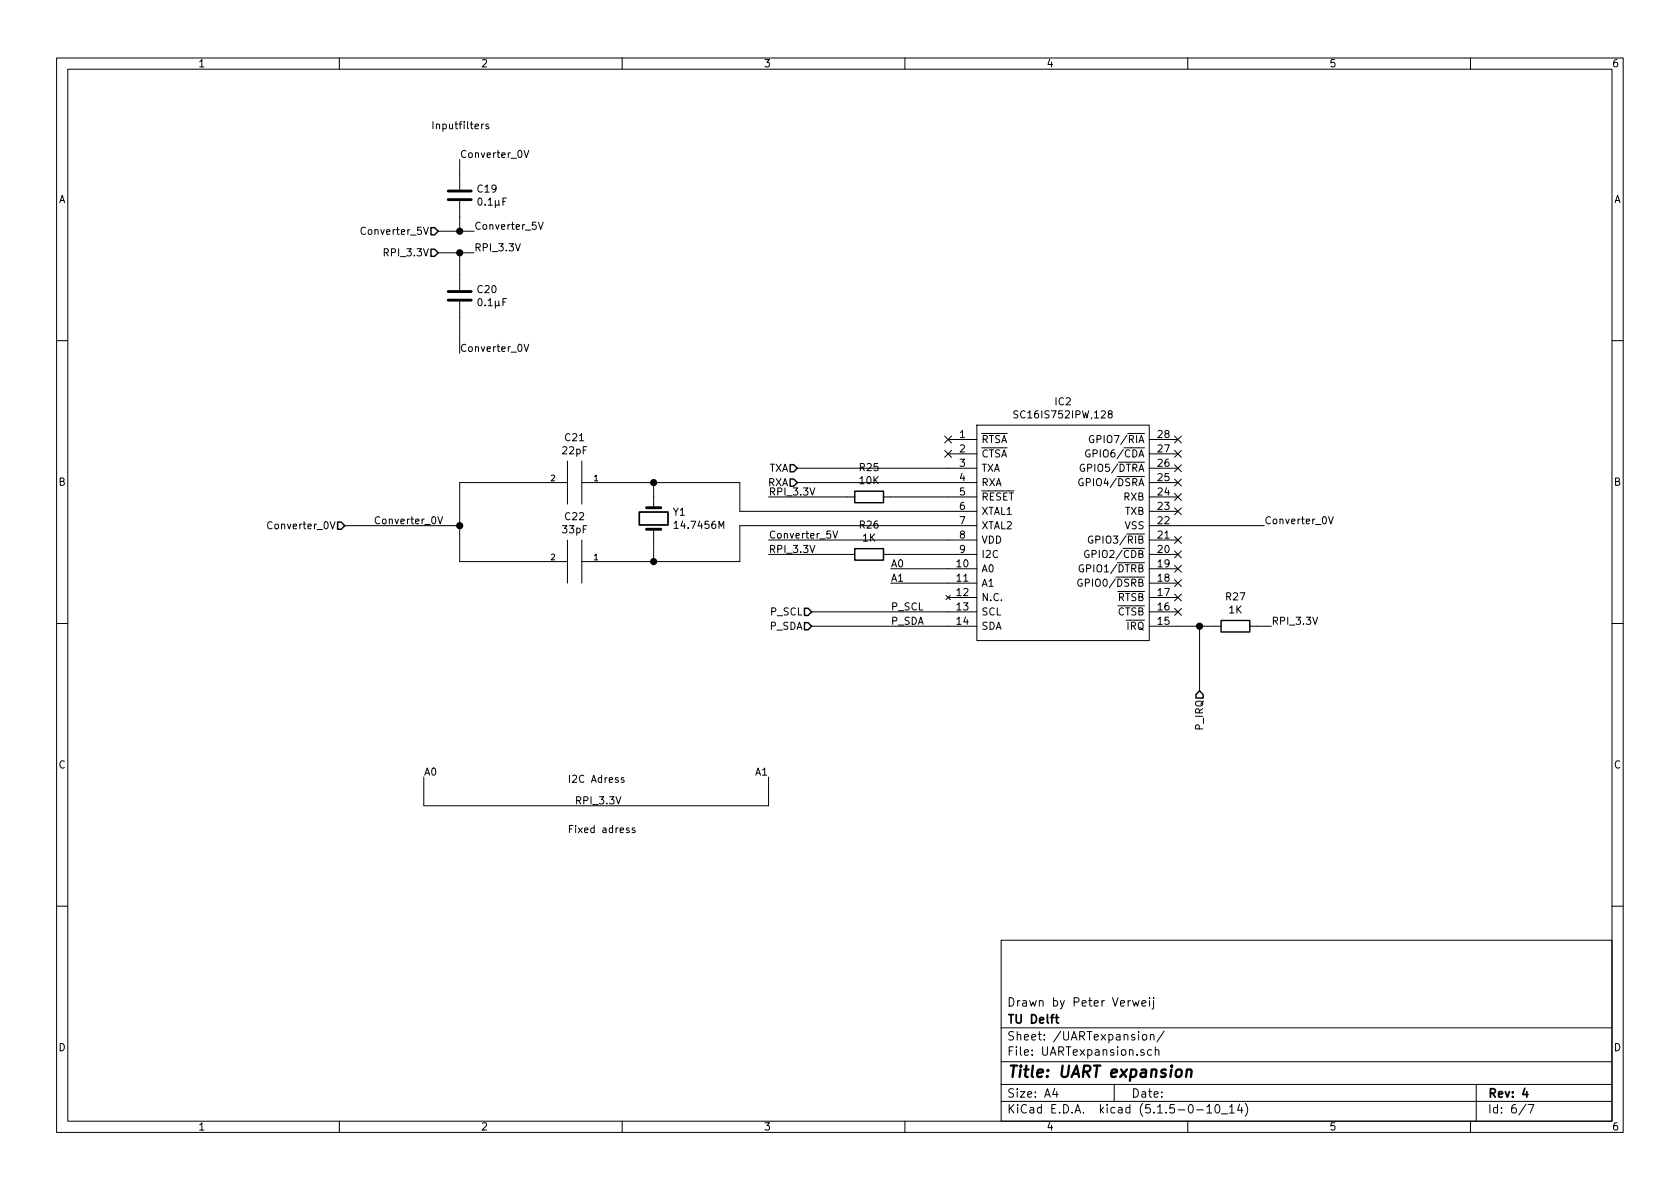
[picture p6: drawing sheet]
EESchema Schematic File Version 4
EELAYER 30 0
EELAYER END
$Descr A4 11693 8268
encoding utf-8
Sheet 6 7
Title "UART expansion"
Date ""
Rev "4"
Comp "TU Delft"
Comment1 "Drawn by Peter Verweij"
Comment2 ""
Comment3 ""
Comment4 ""
$EndDescr
$Comp
L Symbols_GNSS_project:SC16IS752IPW,128 IC?
U 1 1
P 6600 3050
AR Path="/5FDDD768" Ref="IC?"  Part="1" 
AR Path="/5FDD7380/5FDDD768" Ref="IC2"  Part="1" 
F 0 "IC2" H 7400 3315 50  0000 C CNN
F 1 "SC16IS752IPW,128" H 7400 3224 50  0000 C CNN
F 2 "Footprints GNSS project:SOP65P640X110-28N" H 8050 3150 50  0001 L CNN
F 3 "http://www.nxp.com/docs/en/data-sheet/SC16IS752_SC16IS762.pdf" H 8050 3050 50  0001 L CNN
F 4 "NXP - SC16IS752IPW,128 - UART, 2-CH, 5MBPS, TSSOP-28" H 8050 2950 50  0001 L CNN "Description"
F 5 "1.1" H 8050 2850 50  0001 L CNN "Height"
F 6 "NXP" H 8050 2750 50  0001 L CNN "Manufacturer_Name"
F 7 "SC16IS752IPW,128" H 8050 2650 50  0001 L CNN "Manufacturer_Part_Number"
F 8 "SC16IS752IPW,128" H 8050 2550 50  0001 L CNN "Arrow Part Number"
F 9 "https://www.arrow.com/en/products/sc16is752ipw128/nxp-semiconductors" H 8050 2450 50  0001 L CNN "Arrow Price/Stock"
F 10 "771-SC16IS752IPW128" H 8050 2350 50  0001 L CNN "Mouser Part Number"
F 11 "https://www.mouser.co.uk/ProductDetail/NXP-Semiconductors/SC16IS752IPW128?qs=LOCUfHb8d9v7wpE3sjSnQA%3D%3D" H 8050 2250 50  0001 L CNN "Mouser Price/Stock"
F 12 "I2C to UART IC" H 6600 3050 50  0001 C CNN "Description/Value"
F 13 "SMD" H 6600 3050 50  0001 C CNN "Type"
F 14 "" H 6600 3050 50  0001 C CNN "JLCPCB"
F 15 "" H 6600 3050 50  0001 C CNN "LCSC"
F 16 "TSSOP28" H 6600 3050 50  0001 C CNN "Footprint type"
	1    6600 3050
	1    0    0    -1  
$EndComp
Text Label 6200 4250 0    50   ~ 0
P_SCL
Text Label 6200 4350 0    50   ~ 0
P_SDA
$Comp
L pspice:CAP C?
U 1 1
P 4000 3350
AR Path="/5FDDD799" Ref="C?"  Part="1" 
AR Path="/5FDD7380/5FDDD799" Ref="C21"  Part="1" 
F 0 "C21" V 3685 3350 50  0000 C CNN
F 1 "22pF" V 3776 3350 50  0000 C CNN
F 2 "Capacitor_SMD:C_0603_1608Metric" H 4000 3350 50  0001 C CNN
F 3 "~" H 4000 3350 50  0001 C CNN
F 4 "SMD 22pF capacitor" H 4000 3350 50  0001 C CNN "Description/Value"
F 5 "AVX" H 4000 3350 50  0001 C CNN "Manufacturer_Name"
F 6 "06035A220JAT4A" H 4000 3350 50  0001 C CNN "Manufacturer_Part_Number"
F 7 "SMD" H 4000 3350 50  0001 C CNN "Type"
F 8 "0603Inch 1608Metric" H 4000 3350 50  0001 C CNN "Footprint type"
	1    4000 3350
	0    1    1    0   
$EndComp
$Comp
L pspice:CAP C?
U 1 1
P 4000 3900
AR Path="/5FDDD79F" Ref="C?"  Part="1" 
AR Path="/5FDD7380/5FDDD79F" Ref="C22"  Part="1" 
F 0 "C22" V 3685 3900 50  0000 C CNN
F 1 "33pF" V 3776 3900 50  0000 C CNN
F 2 "Capacitor_SMD:C_0603_1608Metric" H 4000 3900 50  0001 C CNN
F 3 "~" H 4000 3900 50  0001 C CNN
F 4 "SMD 33pF capacitor" H 4000 3900 50  0001 C CNN "Description/Value"
F 5 "AVX" H 4000 3900 50  0001 C CNN "Manufacturer_Name"
F 6 "0603YA330F4T2A" H 4000 3900 50  0001 C CNN "Manufacturer_Part_Number"
F 7 "SMD" H 4000 3900 50  0001 C CNN "Type"
F 8 "0603Inch 1608Metric" H 4000 3900 50  0001 C CNN "Footprint type"
	1    4000 3900
	0    1    1    0   
$EndComp
$Comp
L Device:Crystal Y?
U 1 1
P 4550 3600
AR Path="/5FDDD7A5" Ref="Y?"  Part="1" 
AR Path="/5FDD7380/5FDDD7A5" Ref="Y1"  Part="1" 
F 0 "Y1" V 4504 3731 50  0000 L CNN
F 1 "14.7456M" V 4595 3731 50  0000 L CNN
F 2 "Crystal:Crystal_HC49-4H_Vertical" H 4550 3600 50  0001 C CNN
F 3 "~" H 4550 3600 50  0001 C CNN
F 4 "IQD" H 4550 3600 50  0001 C CNN "Manufacturer_Name"
F 5 "LFXTAL003224" H 4550 3600 50  0001 C CNN "Manufacturer_Part_Number"
F 6 "14.7456Mhz crystal" H 4550 3600 50  0001 C CNN "Description/Value"
F 7 "Thru-Hole" H 4550 3600 50  0001 C CNN "Type"
F 8 "HC49-4H " H 4550 3600 50  0001 C CNN "Footprint type"
	1    4550 3600
	0    1    1    0   
$EndComp
Wire Wire Line
	3200 3350 3750 3350
Wire Wire Line
	3200 3900 3750 3900
Wire Wire Line
	4250 3900 4550 3900
Wire Wire Line
	4550 3900 4550 3750
Wire Wire Line
	6600 3650 5150 3650
Wire Wire Line
	5150 3650 5150 3900
Wire Wire Line
	5150 3900 4550 3900
Connection ~ 4550 3900
Wire Wire Line
	4550 3450 4550 3350
Wire Wire Line
	4550 3350 4250 3350
Wire Wire Line
	4550 3350 5150 3350
Wire Wire Line
	5150 3350 5150 3550
Wire Wire Line
	5150 3550 6600 3550
Connection ~ 4550 3350
$Comp
L Device:R R?
U 1 1
P 6050 3450
AR Path="/5FDDD7D4" Ref="R?"  Part="1" 
AR Path="/5FDD7380/5FDDD7D4" Ref="R25"  Part="1" 
F 0 "R25" V 5843 3450 50  0000 C CNN
F 1 "10K" V 5934 3450 50  0000 C CNN
F 2 "Resistor_SMD:R_0603_1608Metric" V 5980 3450 50  0001 C CNN
F 3 "~" H 6050 3450 50  0001 C CNN
F 4 "SMD 10K resistor" H 6050 3450 50  0001 C CNN "Description/Value"
F 5 "Vishay" H 6050 3450 50  0001 C CNN "Manufacturer_Name"
F 6 "CRCW060310K0FKEAC" H 6050 3450 50  0001 C CNN "Manufacturer_Part_Number"
F 7 "SMD" H 6050 3450 50  0001 C CNN "Type"
F 8 "0603Inch 1608Metric" H 6050 3450 50  0001 C CNN "Footprint type"
	1    6050 3450
	0    1    1    0   
$EndComp
$Comp
L Device:R R?
U 1 1
P 6050 3850
AR Path="/5FDDD7DA" Ref="R?"  Part="1" 
AR Path="/5FDD7380/5FDDD7DA" Ref="R26"  Part="1" 
F 0 "R26" V 5843 3850 50  0000 C CNN
F 1 "1K" V 5934 3850 50  0000 C CNN
F 2 "Resistor_SMD:R_0603_1608Metric" V 5980 3850 50  0001 C CNN
F 3 "~" H 6050 3850 50  0001 C CNN
F 4 "SMD 1K resistor" H 6050 3850 50  0001 C CNN "Description/Value"
F 5 "Vishay" H 6050 3850 50  0001 C CNN "Manufacturer_Name"
F 6 "CRCW06031K00FKEAC" H 6050 3850 50  0001 C CNN "Manufacturer_Part_Number"
F 7 "SMD" H 6050 3850 50  0001 C CNN "Type"
F 8 "0603Inch 1608Metric" H 6050 3850 50  0001 C CNN "Footprint type"
	1    6050 3850
	0    1    1    0   
$EndComp
$Comp
L Device:R R?
U 1 1
P 8600 4350
AR Path="/5FDDD7E0" Ref="R?"  Part="1" 
AR Path="/5FDD7380/5FDDD7E0" Ref="R27"  Part="1" 
F 0 "R27" V 8393 4350 50  0000 C CNN
F 1 "1K" V 8484 4350 50  0000 C CNN
F 2 "Resistor_SMD:R_0603_1608Metric" V 8530 4350 50  0001 C CNN
F 3 "~" H 8600 4350 50  0001 C CNN
F 4 "SMD 1K resistor" H 8600 4350 50  0001 C CNN "Description/Value"
F 5 "Vishay" H 8600 4350 50  0001 C CNN "Manufacturer_Name"
F 6 "CRCW06031K00FKEAC" H 8600 4350 50  0001 C CNN "Manufacturer_Part_Number"
F 7 "SMD" H 8600 4350 50  0001 C CNN "Type"
F 8 "0603Inch 1608Metric" H 8600 4350 50  0001 C CNN "Footprint type"
	1    8600 4350
	0    1    1    0   
$EndComp
Wire Wire Line
	8450 4350 8350 4350
Wire Wire Line
	6200 3850 6600 3850
Wire Wire Line
	6600 3450 6200 3450
Connection ~ 8350 4350
Wire Wire Line
	8350 4350 8200 4350
Text Label 6200 3950 0    50   ~ 0
A0
Text Label 6200 4050 0    50   ~ 0
A1
Wire Wire Line
	6200 4050 6600 4050
Wire Wire Line
	6200 3950 6600 3950
Text Label 2950 5400 0    50   ~ 0
A0
Text Label 5350 5400 2    50   ~ 0
A1
Text Notes 3950 5450 0    50   ~ 0
I2C Adress
Text HLabel 5650 4250 0    50   Input ~ 0
P_SCL
Text HLabel 5650 4350 0    50   Input ~ 0
P_SDA
Wire Wire Line
	5650 4350 6600 4350
Wire Wire Line
	5650 4250 6600 4250
Text HLabel 8350 4800 3    50   Input ~ 0
P_IRQ
Wire Wire Line
	8350 4350 8350 4800
Text HLabel 5550 3250 0    50   Input ~ 0
TXA
Text HLabel 5550 3350 0    50   Input ~ 0
RXA
Wire Wire Line
	5550 3350 6600 3350
Wire Wire Line
	5550 3250 6600 3250
Text HLabel 3050 1600 0    50   Input ~ 0
Converter_5V
Text HLabel 3050 1750 0    50   Input ~ 0
RPI_3.3V
Text HLabel 2400 3650 0    50   Input ~ 0
Converter_0V
Text Label 3300 1750 0    50   ~ 0
RPI_3.3V
Text Label 3300 1600 0    50   ~ 0
Converter_5V
Text Label 2600 3650 0    50   ~ 0
Converter_0V
Wire Wire Line
	3200 3350 3200 3650
Wire Wire Line
	2400 3650 3200 3650
Connection ~ 3200 3650
Wire Wire Line
	3200 3650 3200 3900
Text Label 5350 3450 0    50   ~ 0
RPI_3.3V
Text Label 5350 3850 0    50   ~ 0
RPI_3.3V
Wire Wire Line
	5350 3850 5900 3850
Wire Wire Line
	5900 3450 5350 3450
Text Label 5350 3750 0    50   ~ 0
Converter_5V
Wire Wire Line
	5350 3750 6600 3750
Text Label 4000 5600 0    50   ~ 0
RPI_3.3V
Text Label 8850 4350 0    50   ~ 0
RPI_3.3V
Wire Wire Line
	8850 4350 8750 4350
Text Label 8800 3650 0    50   ~ 0
Converter_0V
Wire Wire Line
	2950 5400 2950 5600
Wire Wire Line
	5350 5600 5350 5400
Text Notes 3950 5800 0    50   ~ 0
Fixed adress
$Comp
L Device:C C20
U 1 1
P 3200 2050
F 0 "C20" H 3315 2096 50  0000 L CNN
F 1 "0.1µF" H 3315 2005 50  0000 L CNN
F 2 "Capacitor_SMD:C_0603_1608Metric" H 3238 1900 50  0001 C CNN
F 3 "~" H 3200 2050 50  0001 C CNN
F 4 "SMD 0.1µF capacitor" H 3200 2050 50  0001 C CNN "Description/Value"
F 5 "AVX" H 3200 2050 50  0001 C CNN "Manufacturer_Name"
F 6 "06035L104K4T4A" H 3200 2050 50  0001 C CNN "Manufacturer_Part_Number"
F 7 "SMD" H 3200 2050 50  0001 C CNN "Type"
F 8 "0603inch 1608metric" H 3200 2050 50  0001 C CNN "Footprint type"
	1    3200 2050
	1    0    0    -1  
$EndComp
Wire Wire Line
	3200 1900 3200 1750
Wire Wire Line
	3050 1750 3200 1750
Connection ~ 3200 1750
Wire Wire Line
	3200 1750 3300 1750
Text Label 3200 2450 0    50   ~ 0
Converter_0V
Wire Wire Line
	3200 2450 3200 2200
NoConn ~ 8200 3050
NoConn ~ 8200 3150
NoConn ~ 8200 3250
NoConn ~ 8200 3350
NoConn ~ 8200 3750
NoConn ~ 8200 3850
NoConn ~ 8200 3950
NoConn ~ 8200 4050
NoConn ~ 8200 4150
NoConn ~ 8200 4250
NoConn ~ 6600 3150
NoConn ~ 6600 3050
NoConn ~ 8200 3450
NoConn ~ 8200 3550
Wire Wire Line
	2950 5600 5350 5600
Wire Wire Line
	3050 1600 3200 1600
$Comp
L Device:C C?
U 1 1
P 3200 1350
AR Path="/5FDDD781" Ref="C?"  Part="1" 
AR Path="/5FDD7380/5FDDD781" Ref="C19"  Part="1" 
F 0 "C19" H 3315 1396 50  0000 L CNN
F 1 "0.1µF" H 3315 1305 50  0000 L CNN
F 2 "Capacitor_SMD:C_0603_1608Metric" H 3238 1200 50  0001 C CNN
F 3 "~" H 3200 1350 50  0001 C CNN
F 4 "SMD 0.1µF capacitor" H 3200 1350 50  0001 C CNN "Description/Value"
F 5 "AVX" H 3200 1350 50  0001 C CNN "Manufacturer_Name"
F 6 "06035L104K4T4A" H 3200 1350 50  0001 C CNN "Manufacturer_Part_Number"
F 7 "SMD" H 3200 1350 50  0001 C CNN "Type"
F 8 "0603inch 1608metric" H 3200 1350 50  0001 C CNN "Footprint type"
	1    3200 1350
	1    0    0    -1  
$EndComp
Wire Wire Line
	3200 1500 3200 1600
Connection ~ 3200 1600
Wire Wire Line
	3200 1600 3300 1600
Wire Wire Line
	3200 1200 3200 1100
Wire Wire Line
	8200 3650 8800 3650
Text Notes 3000 900  0    50   ~ 0
Inputfilters
Text Label 3200 1100 0    50   ~ 0
Converter_0V
$EndSCHEMATC
